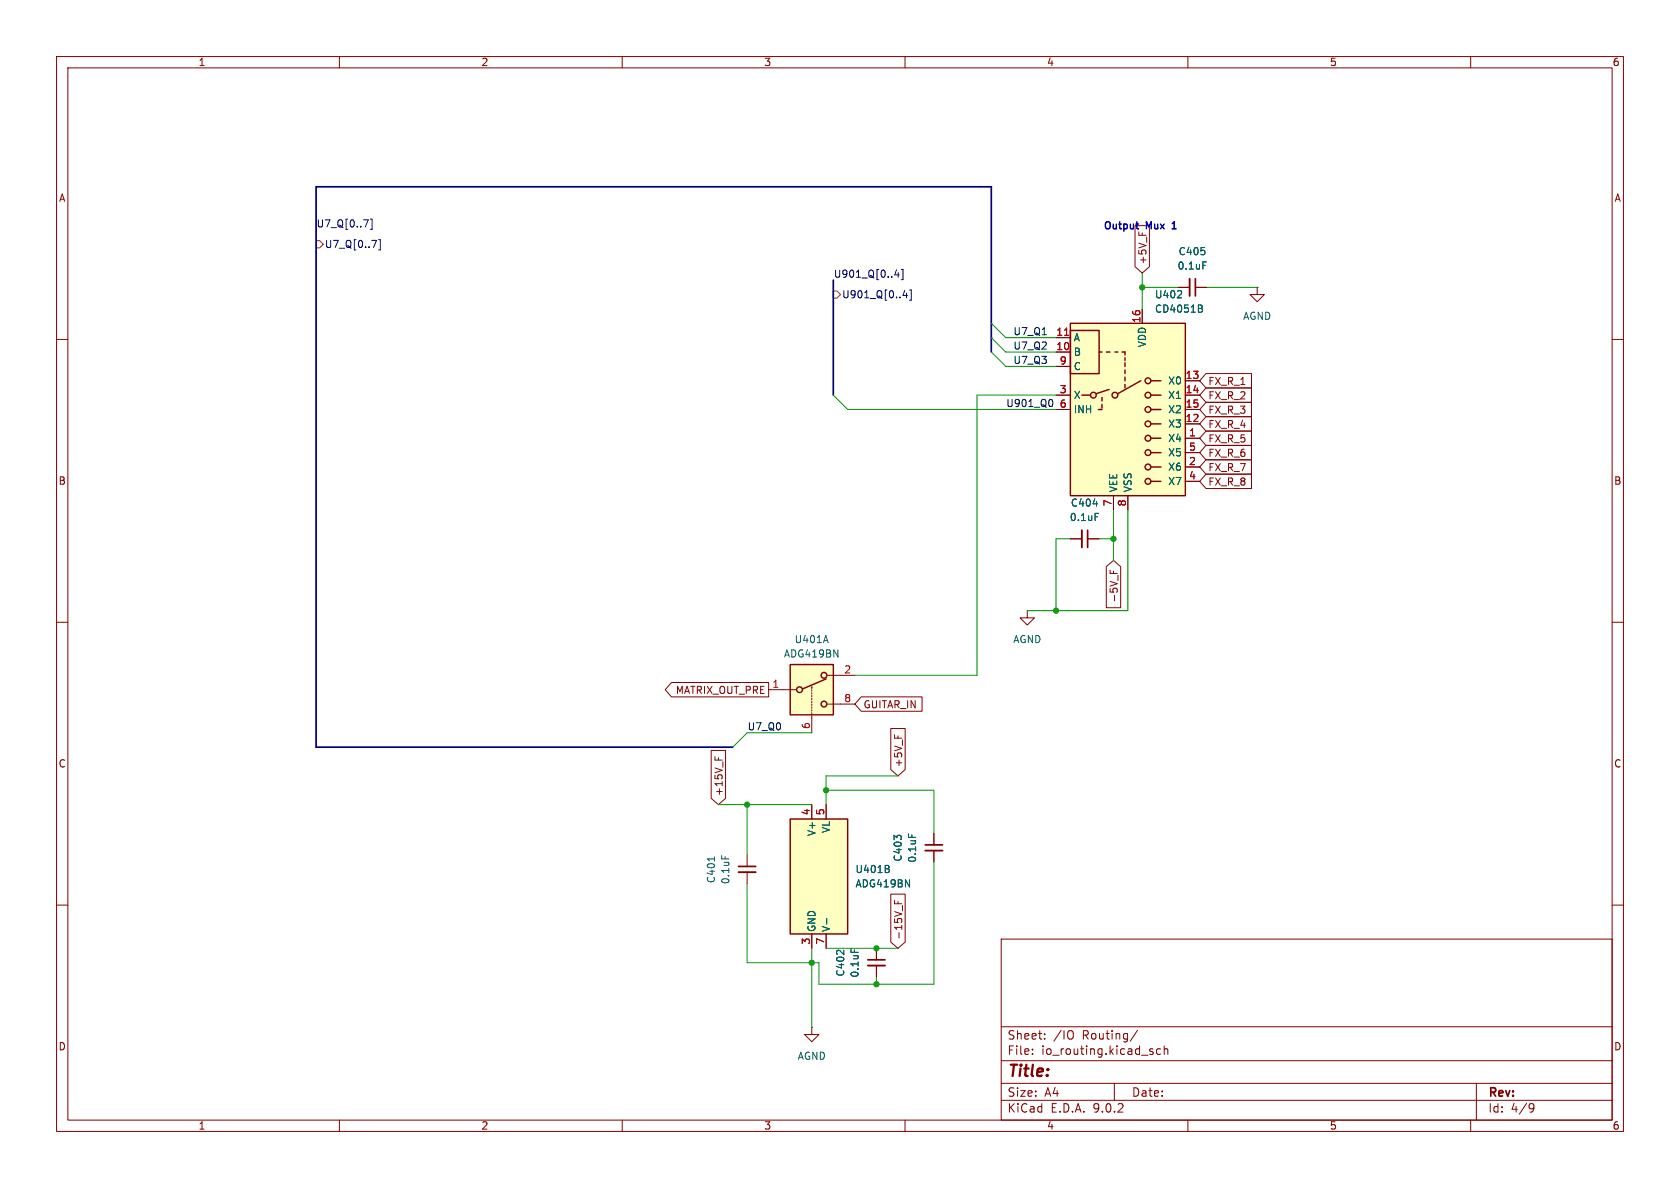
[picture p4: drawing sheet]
<svg xmlns="http://www.w3.org/2000/svg" width="297mm" height="210mm" viewBox="0 0 297 210" stroke-linecap="round" stroke-linejoin="round" font-family="sans-serif">
<g fill="none" stroke="#840000" stroke-width=".18">
<path d="M10 10h277v190h-277zM12 12h273v186h-273zM60 10v2M110 10v2M160 10v2M210 10v2M260 10v2M10 60h2M285 60h2M10 110h2M285 110h2M10 160h2"/>
<path d="M154.9 167.6v2.1M154.9 170.7v2M177 166h108v32h-108zM285 160h2M60 198v2M110 198v2M160 198v2M177 194.5h108M177 191.5h108M177 187.5h108M177 181.5h108M182.5 186.3v.1"/>
<path d="M182.5 185.5v.1M184.7 183.6v.1M184.7 182.8v.1M189.5 182.3a1.07 1.07 0 0 1 0 1.3M197 191.5v3M201.1 182.1l-1.3 2M203.7 185.9l.2 .2-.2 .3M203.7 185.4l.1 .1M205.2 185.5l-.5-.1-.2 .3v.4l.1 .2h.6M205.8 185.5l.2-.1 .4 .1 .1 .9M205.8 184.9v1.5M210 198v2"/>
<path d="M260 198v2M261 191.5v6.5M270.6 195.1l.5 .1a.99 .99 0 0 1-.4 1.4h-.2M271.2 195.7l-.3 .3h-.3"/>
</g>
<path d="M153.4 169.7h3.1" fill="none" stroke="#840000" stroke-width=".3"/>
<path d="M153.4 170.7h3.1" fill="none" stroke="#840000" stroke-width=".33"/>
<path d="M150.4 167.7v.6" fill="none" stroke="#006464" stroke-width=".18"/>
<path d="M139.7 144.8h10.2v20.3h-10.2z" fill="#ffffc2"/>
<path d="M139.7 144.8h10.2v20.3h-10.2z" fill="none" stroke="#840000" stroke-width=".25"/>
<path d="M132.1 151.1v2.1M132.1 154.2v2M143.5 142.2v2.6M146 142.2v2.6M165.1 147.3v2.1M165.1 150.4v2M143.5 165.1v2.5M146 165.1v2.5M143.5 181.6v1.3h1.3l-1.3 1.3-1.3-1.3h1.3M143.5 181.6h.1" fill="none" stroke="#840000" stroke-width=".18"/>
<path d="M126.3 151.5v.7M127.6 151.2v.6M156.9 153.6l.3 .2v.3l-.2 .1M157 153l.2 .2-.2 .3M160.6 147.4v.6M146.1 162.4v1" fill="none" stroke="#006464" stroke-width=".18"/>
<path d="M130.6 153.2h3M163.6 149.4h3" fill="none" stroke="#840000" stroke-width=".3"/>
<path d="M130.6 154.2h3M163.6 150.4h3" fill="none" stroke="#840000" stroke-width=".33"/>
<path d="M139.7 117.5h7.6v8.9h-7.6z" fill="#ffffc2"/>
<g fill="none" stroke="#840000" stroke-width=".18">
<path d="M208.3 50.8h2M211.3 50.8h2.1M222.2 50.8v1.3h1.3l-1.3 1.2-1.2-1.2h1.2M222.2 50.8h.1M189.2 95.3h2.1M192.3 95.3h2M146.3 119.4h4.8M181.6 108v1.2h1.3l-1.3 1.3-1.3-1.3h1.3M181.6 108h.1M135.9 121.9h4.8M143.5 121.4v.3M143.5 121.9v.3"/>
<path d="M143.5 122.4v.3M143.5 122.9v.3M143.5 123.4v.3M143.5 124v.2M143.5 124.5v.2M143.5 125v.2M143.5 125.5v.2M143.5 126v.2M143.5 126.5v3M146.3 124.5h4.8"/>
</g>
<g fill="none" stroke="#840000" stroke-width=".25">
<path d="M139.7 117.5h7.6v8.9h-7.6zM146 120l-4.1 1.8"/>
<circle cx="145.7" cy="119.4" r=".51"/>
<circle cx="141.4" cy="121.9" r=".51"/>
<circle cx="145.7" cy="124.5" r=".51"/>
</g>
<path d="M212.7 46.3h.6M193.2 89.1h.8M193.6 90.7h.6M146 112.3l.4 1.3" fill="none" stroke="#006464" stroke-width=".18"/>
<path d="M211.3 49.3v3M192.3 93.7v3.1" fill="none" stroke="#840000" stroke-width=".3"/>
<path d="M210.3 49.3v3M191.3 93.7v3.1" fill="none" stroke="#840000" stroke-width=".33"/>
<path d="M189.2 57.2h20.3v30.4h-20.3z" fill="#ffffc2"/>
<g fill="none" stroke="#840000" stroke-width=".25">
<path d="M189.2 57.2h20.3v30.4h-20.3zM189.2 58.4h5.1v7.6h-5.1zM191.3 69.9h1.5M194.2 72.4h.6M194.3 62.2h.5M194.8 70.2v.7M194.8 71.5v.6M195.6 62.2h.6M196.1 68.8l-2.3 .8M197.1 62.2h.5M198.4 62.2h.5v.5M198.9 63.2v.6"/>
<path d="M198.9 64.1v.7M198.9 65.4v.6M198.9 66.7v.6M198.9 67.9v.7M201.7 67.3l-4.1 2.3M203.5 69.9h1.7M203.5 72.4h1.7M203.5 67.3h1.7M203.5 74.9h1.7M203.5 77.5h1.7M203.5 80h1.7M203.5 82.6h1.7"/>
<path d="M203.5 85.1h1.7"/>
<circle cx="193.3" cy="69.9" r=".51"/>
<circle cx="197.1" cy="69.9" r=".51"/>
<circle cx="202.9" cy="72.4" r=".51"/>
<circle cx="202.9" cy="74.9" r=".51"/>
<circle cx="202.9" cy="69.9" r=".51"/>
<circle cx="202.9" cy="77.5" r=".51"/>
<circle cx="202.9" cy="67.3" r=".51"/>
<circle cx="202.9" cy="82.6" r=".51"/>
<circle cx="202.9" cy="80" r=".51"/>
<circle cx="202.9" cy="85.1" r=".51"/>
</g>
<g fill="none" stroke="#840000" stroke-width=".18">
<path d="M200.7 39.9h2.5v7.2l-1.3 1.2-1.2-1.2zM186.7 59.7h2.5M201.3 41v.6M201.9 54.6v2.6M208.3 50.8h2M211.3 50.8h2.1M186.7 62.2h2.5M186.7 64.8h2.5M186.7 69.9h2.5M186.7 72.4h2.5M209.5 69.9h2.6M209.5 72.4h2.6"/>
<path d="M209.5 67.3h2.6M209.5 74.9h2.6M209.5 77.5h2.6M213.2 66h8v2.6h-8l-1.1-1.3zM213.2 68.6h8v2.5h-8l-1.1-1.2zM213.2 73.7h8v2.5h-8l-1.1-1.3zM213.2 76.2h8v2.5h-8l-1.1-1.2zM213.2 71.1h8v2.6h-8l-1.1-1.3zM213.2 78.7h8v2.6h-8l-1.1-1.3zM189.2 95.3h2.1M192.3 95.3h2M196.8 87.6v2.6"/>
<path d="M199.4 87.6v2.6M209.5 80h2.6M209.5 82.6h2.6M209.5 85.1h2.6M213.2 83.8h8v2.6h-8l-1.1-1.3zM213.2 81.3h8v2.5h-8l-1.1-1.2zM195.6 100.2l1.2-1.1 1.3 1.1v7.2h-2.5zM196.3 100.8v.6M196.9 101v.4M118.7 120.6h17.2v2.6h-17.2l-1.1-1.3zM125.7 132.7h2.6v8.4l-1.3 1.1-1.3-1.1zM126.4 133.8v.6"/>
<path d="M127 133.9v.5M152.2 123.2h10.8v2.5h-10.8l-1.1-1.2zM157.5 128.8h2.5v7.2l-1.3 1.2-1.2-1.2zM158.2 129.9v.6M143.5 142.2v2.6M146 142.2v2.6M157.5 158.1h2.5v8.4l-1.3 1.1-1.2-1.1zM158.2 159.2v.6h1.2M158.8 159.3v.5M165.1 147.3v2.1M165.1 150.4v2M143.5 165.1v2.5"/>
<path d="M146 165.1v2.5M154.9 167.6v2.1M154.9 170.7v2"/>
</g>
<path d="M188.2 59.3h.7" fill="none" stroke="#a90000" stroke-width=".18"/>
<path d="M208.1 52.6h.8M208.8 51.5v.4M212.3 53.9l.2 .3-.2 .3 .2 .1 .1 .3-.3 .3h-.4M212.7 46.3h.6M193.2 89.1h.8M193.6 90.7h.6M156.9 153.6l.3 .2v.3l-.2 .1M157 153l.2 .2-.2 .3M160.6 147.4v.6M146.1 162.4v1M150.4 167.7v.6" fill="none" stroke="#006464" stroke-width=".18"/>
<path d="M64.3 38.9h.8l-.5 1.2M65.5 38.7h.3v1.9h-.3M65.7 42.5h.9l-.6 1.3M66.9 42.4h.3v1.8h-.3M158.5 47.7l-.3 .9h.8M158.8 48.2v.8M159.3 47.6h.3v1.8h-.3M159.9 51.3l-.3 .9h.8M160.3 51.8v.8M160.8 51.3h.3v1.8h-.3" fill="none" stroke="#000084" stroke-width=".18"/>
<path d="M55.9 42.5h.6l.6 .7-.6 .6h-.6zM147.3 51.4h.7l.6 .7-.6 .6h-.7z" fill="none" stroke="#725600" stroke-width=".18"/>
<path d="M184.3 59.2h.7M185.8 70.6a.79 .79 0 0 1 0 1.3" fill="none" stroke="#0f0f0f" stroke-width=".18"/>
<path d="M147.3 49.5v20.4M175.3 62.2v-29.2h-119.4v99.1h73.6" fill="none" stroke="#000084" stroke-width=".3"/>
<g fill="none" stroke="#009600" stroke-width=".18">
<path d="M175.3 59.7l2.5 2.5h8.9M175.3 57.2l2.5 2.5h8.9M201.9 48.3v6.3M201.9 50.8h6.4M213.4 50.8h8.8M147.3 69.9l2.6 2.5h36.8M175.3 62.2l2.5 2.6h8.9M186.7 69.9h-14v49.5h-21.6M189.2 95.3h-2.5v12.7M194.3 95.3h2.5M196.8 90.2v8.9M199.4 90.2v17.8h-17.8"/>
<path d="M143.5 129.5h-11.4l-2.6 2.6M146 139.7h19.1v7.6M158.7 137.2h-12.7v5M127 142.2h16.5M132.1 142.2v8.9M165.1 152.4v21.6h-20.3v-3.8h-12.7v-14M143.5 167.6v14M146 167.6h12.7M154.9 172.7v1.3"/>
</g>
<path d="M207.3 39.5h-.1M207.2 40.5h.7" fill="none" stroke="#0000c2" stroke-width=".25"/>
<g fill="#009600" stroke="#009600" stroke-width=".18">
<circle cx="154.9" cy="174" r=".46"/>
<circle cx="146" cy="139.7" r=".46"/>
<circle cx="154.9" cy="167.6" r=".46"/>
<circle cx="143.5" cy="170.2" r=".46"/>
<circle cx="132.1" cy="142.2" r=".46"/>
<circle cx="186.7" cy="108" r=".46"/>
<circle cx="201.9" cy="50.8" r=".46"/>
<circle cx="196.8" cy="95.3" r=".46"/>
</g>
<text font-size="2.8" fill="#840000" x="178" y="190.9">Title:</text>
<g font-size="2.1" fill="#840000">
<text x="178" y="184">Sheet:</text>
<text x="186.2" y="184">/IO</text>
<text x="191.4" y="184">Routing/</text>
<text x="178" y="186.7">File:</text>
<text x="184.1" y="186.7">io_routing.kicad_sch</text>
<text x="178" y="196.9">KiCad</text>
<text x="178" y="194.1">Size:</text>
<text x="184.7" y="194.1">A4</text>
<text x="185.7" y="196.9">E.D.A.</text>
<text x="193.3" y="196.9">9.0.2</text>
<text x="200" y="194.1">Date:</text>
<text x="263" y="194.3">Rev:</text>
<text x="263" y="196.9">Id:</text>
<text x="267.1" y="196.9">4/9</text>
</g>
<g font-size="1.8" fill="#840000">
<text x="35" y="11.9">1</text>
<text x="85" y="11.9">2</text>
<text x="135" y="11.9">3</text>
<text x="185" y="11.9">4</text>
<text x="235" y="11.9">5</text>
<text x="285" y="11.9">6</text>
<text x="10.3" y="35.9">A</text>
<text x="285.3" y="35.9">A</text>
<text x="202.9" y="46.8" transform="rotate(-90 202.9 46.8)">+5V_F</text>
<text x="213.5" y="68.3">FX_R_1</text>
<text x="213.5" y="70.8">FX_R_2</text>
<text x="213.5" y="75.9">FX_R_4</text>
<text x="213.5" y="73.3">FX_R_3</text>
<text x="213.5" y="78.4">FX_R_5</text>
<text x="213.5" y="83.5">FX_R_7</text>
<text x="213.5" y="81">FX_R_6</text>
<text x="10.3" y="85.9">B</text>
<text x="213.5" y="86">FX_R_8</text>
<text x="285.3" y="85.9">B</text>
<text x="197.8" y="106.6" transform="rotate(-90 197.8 106.6)">-5V_F</text>
<text x="119.4" y="122.9">MATRIX_OUT_PRE</text>
<text x="152.6" y="125.4">GUITAR_IN</text>
<text x="10.3" y="135.9">C</text>
<text x="159.7" y="135.7" transform="rotate(-90 159.7 135.7)">+5V_F</text>
<text x="285.3" y="135.9">C</text>
<text x="128" y="140.8" transform="rotate(-90 128 140.8)">+15V_F</text>
<text x="159.7" y="166.2" transform="rotate(-90 159.7 166.2)">-15V_F</text>
<text x="10.3" y="185.9">D</text>
<text x="285.3" y="185.9">D</text>
<text x="35" y="199.9">1</text>
<text x="85" y="199.9">2</text>
<text x="135" y="199.9">3</text>
<text x="185" y="199.9">4</text>
<text x="235" y="199.9">5</text>
<text x="285" y="199.9">6</text>
</g>
<g font-size="1.8" fill="#000084">
<text x="55.9" y="40.3">U7_Q[0..7]</text>
<text x="57.3" y="44">U7_Q[0..7]</text>
<text x="147.3" y="49.2">U901_Q[0..4]</text>
<text x="148.8" y="52.9">U901_Q[0..4]</text>
</g>
<g font-size="1.8" fill="#0000c2">
<text x="194.9" y="40.9">Output</text>
<text x="202.6" y="40.9">Mux</text>
<text x="207.7" y="40.9">1</text>
</g>
<g font-size="1.8" fill="#006464">
<text x="208.1" y="47.9">0.1uF</text>
<text x="208.3" y="45.3">C405</text>
<text x="204.1" y="52.9">U402</text>
<text x="204.1" y="55.5">CD4051B</text>
<text x="219.7" y="56.7">AGND</text>
<text x="189.7" y="60.6">A</text>
<text x="189.7" y="63.1">B</text>
<text x="189.7" y="65.6">C</text>
<text x="202.8" y="61.5" transform="rotate(-90 202.8 61.5)">VDD</text>
<text x="189.7" y="70.7">X</text>
<text x="206.4" y="68.2">X0</text>
<text x="206.4" y="70.7">X1</text>
<text x="189.7" y="73.3">INH</text>
<text x="206.4" y="73.3">X2</text>
<text x="206.4" y="75.8">X3</text>
<text x="206.4" y="78.3">X4</text>
<text x="206.4" y="80.9">X5</text>
<text x="206.4" y="83.4">X6</text>
<text x="189.2" y="89.8">C404</text>
<text x="197.7" y="87.1" transform="rotate(-90 197.7 87.1)">VEE</text>
<text x="200.3" y="87.1" transform="rotate(-90 200.3 87.1)">VSS</text>
<text x="206.4" y="86">X7</text>
<text x="189" y="92.3">0.1uF</text>
<text x="140.4" y="113.9">U401A</text>
<text x="179" y="113.9">AGND</text>
<text x="138.5" y="116.4">ADG419BN</text>
<text x="144.4" y="147.9" transform="rotate(-90 144.4 147.9)">V+</text>
<text x="146.9" y="147.4" transform="rotate(-90 146.9 147.4)">VL</text>
<text x="151.1" y="154.5">U401B</text>
<text x="159.6" y="152.4" transform="rotate(-90 159.6 152.4)">C403</text>
<text x="162.2" y="152.6" transform="rotate(-90 162.2 152.6)">0.1uF</text>
<text x="126.6" y="156.2" transform="rotate(-90 126.6 156.2)">C401</text>
<text x="129.1" y="156.4" transform="rotate(-90 129.1 156.4)">0.1uF</text>
<text x="151.1" y="157.1">ADG419BN</text>
<text x="144.4" y="164.8" transform="rotate(-90 144.4 164.8)">GND</text>
<text x="146.9" y="164.8" transform="rotate(-90 146.9 164.8)">V-</text>
<text x="149.5" y="172.7" transform="rotate(-90 149.5 172.7)">C402</text>
<text x="152" y="172.9" transform="rotate(-90 152 172.9)">0.1uF</text>
<text x="140.9" y="187.6">AGND</text>
</g>
<g font-size="1.8" fill="#0f0f0f">
<text x="179.1" y="59.3">U7_Q1</text>
<text x="179.1" y="64.4">U7_Q3</text>
<text x="179.1" y="61.9">U7_Q2</text>
<text x="177.8" y="72">U901_Q0</text>
<text x="132.1" y="129.2">U7_Q0</text>
</g>
<g font-size="1.8" fill="#a90000">
<text x="186.6" y="59.4">11</text>
<text x="201.7" y="57.2" transform="rotate(-90 201.7 57.2)">16</text>
<text x="186.6" y="62">10</text>
<text x="187.3" y="64.5">9</text>
<text x="187.3" y="69.6">3</text>
<text x="209.5" y="67.1">13</text>
<text x="209.5" y="69.6">14</text>
<text x="187.3" y="72.1">6</text>
<text x="209.5" y="72.1">15</text>
<text x="209.5" y="74.7">12</text>
<text x="210.1" y="77.2">1</text>
<text x="210.1" y="79.8">5</text>
<text x="210.1" y="82.3">2</text>
<text x="196.6" y="89.6" transform="rotate(-90 196.6 89.6)">7</text>
<text x="199.1" y="89.6" transform="rotate(-90 199.1 89.6)">8</text>
<text x="210.1" y="84.8">4</text>
<text x="149.2" y="119.1">2</text>
<text x="136.5" y="121.7">1</text>
<text x="149.2" y="124.2">8</text>
<text x="143.3" y="129" transform="rotate(-90 143.3 129)">6</text>
<text x="143.3" y="144.2" transform="rotate(-90 143.3 144.2)">4</text>
<text x="145.8" y="144.2" transform="rotate(-90 145.8 144.2)">5</text>
<text x="143.3" y="167.1" transform="rotate(-90 143.3 167.1)">3</text>
<text x="145.8" y="167.1" transform="rotate(-90 145.8 167.1)">7</text>
</g>
</svg>
